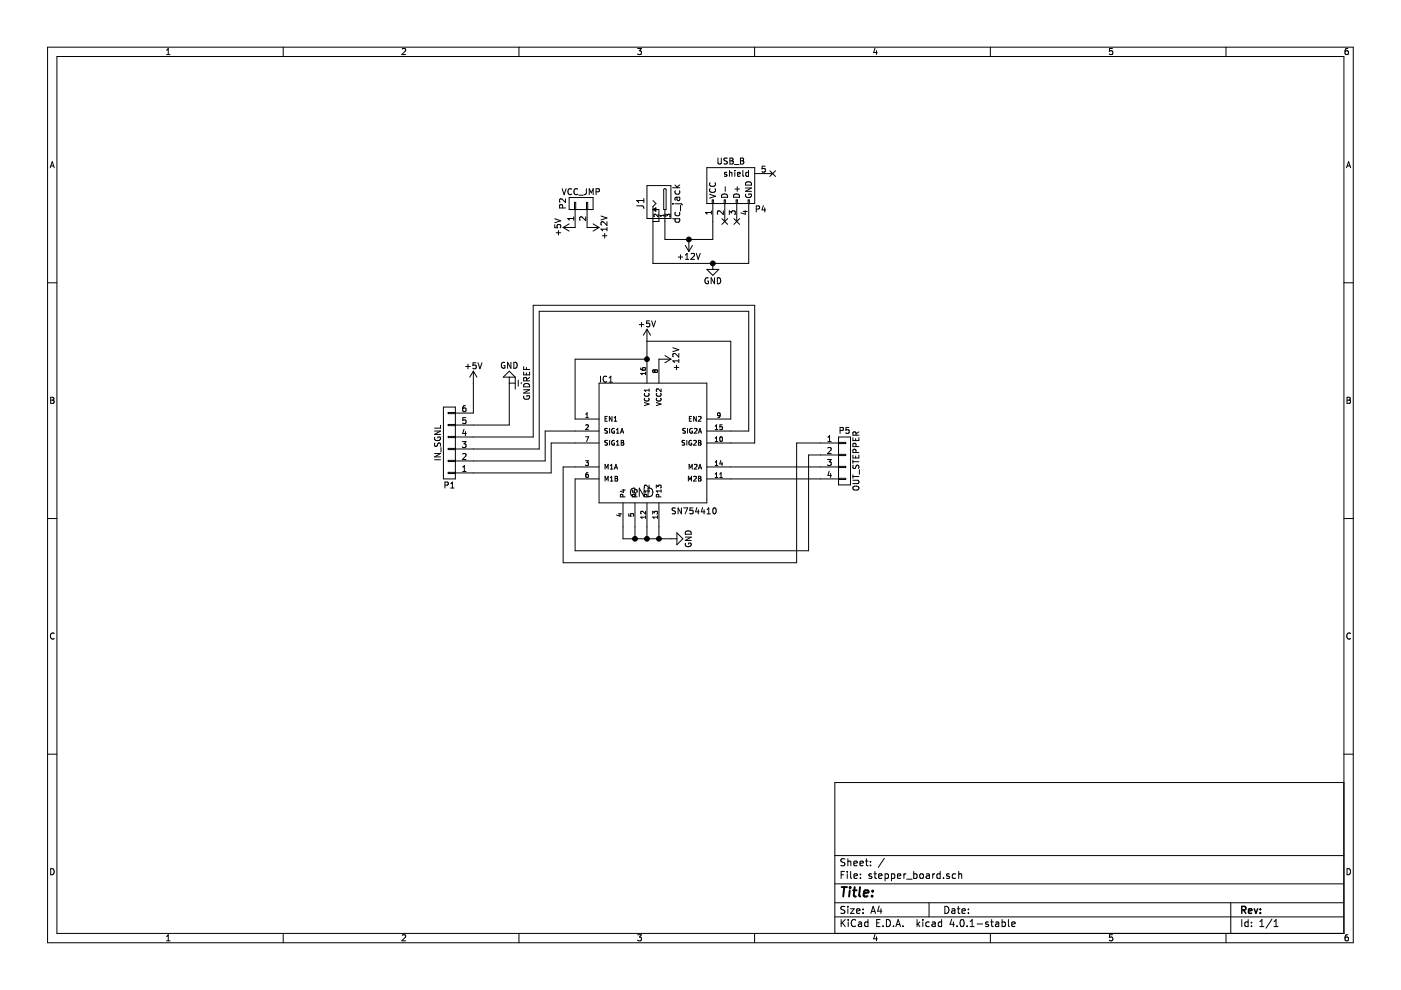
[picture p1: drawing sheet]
EESchema Schematic File Version 2
LIBS:power
LIBS:device
LIBS:transistors
LIBS:conn
LIBS:linear
LIBS:regul
LIBS:74xx
LIBS:cmos4000
LIBS:adc-dac
LIBS:memory
LIBS:xilinx
LIBS:microcontrollers
LIBS:dsp
LIBS:microchip
LIBS:analog_switches
LIBS:motorola
LIBS:texas
LIBS:intel
LIBS:audio
LIBS:interface
LIBS:digital-audio
LIBS:philips
LIBS:display
LIBS:cypress
LIBS:siliconi
LIBS:opto
LIBS:atmel
LIBS:contrib
LIBS:valves
LIBS:HBridge
LIBS:w_connectors
LIBS:stepper_board-cache
EELAYER 25 0
EELAYER END
$Descr A4 11693 8268
encoding utf-8
Sheet 1 1
Title ""
Date ""
Rev ""
Comp ""
Comment1 ""
Comment2 ""
Comment3 ""
Comment4 ""
$EndDescr
$Comp
L SN754410 IC1
U 1 1
P 5400 3900
F 0 "IC1" H 5000 4600 50  0000 L BNN
F 1 "SN754410" H 5600 3500 50  0000 L BNN
F 2 "Housings_DIP:DIP-16_W7.62mm" H 5400 4050 50  0001 C CNN
F 3 "" H 5400 3900 60  0000 C CNN
	1    5400 3900
	1    0    0    -1  
$EndComp
$Comp
L USB_B P4
U 1 1
P 6150 1550
F 0 "P4" H 6350 1350 50  0000 C CNN
F 1 "USB_B" H 6100 1750 50  0000 C CNN
F 2 "Connect:USB_B" V 6100 1450 50  0001 C CNN
F 3 "" V 6100 1450 50  0000 C CNN
	1    6150 1550
	1    0    0    -1  
$EndComp
$Comp
L GND #PWR01
U 1 1
P 4250 3200
F 0 "#PWR01" H 4250 2950 50  0001 C CNN
F 1 "GND" H 4250 3050 50  0000 C CNN
F 2 "" H 4250 3200 50  0000 C CNN
F 3 "" H 4250 3200 50  0000 C CNN
	1    4250 3200
	-1   0    0    1   
$EndComp
$Comp
L CONN_01X02 P2
U 1 1
P 4850 1700
F 0 "P2" H 4850 1850 50  0000 C CNN
F 1 "VCC_JMP" V 4950 1700 50  0000 C CNN
F 2 "Pin_Headers:Pin_Header_Straight_1x02" H 4850 1700 50  0001 C CNN
F 3 "" H 4850 1700 50  0000 C CNN
	1    4850 1700
	0    -1   -1   0   
$EndComp
Wire Wire Line
	6250 2600 6250 3600
Wire Wire Line
	6250 3600 6100 3600
Wire Wire Line
	6100 3700 6300 3700
Wire Wire Line
	4800 4000 4800 4600
Wire Wire Line
	4800 4600 6750 4600
Wire Wire Line
	4800 3900 4700 3900
Wire Wire Line
	4700 3900 4700 4700
Wire Wire Line
	4700 4700 6650 4700
NoConn ~ 6050 1850
NoConn ~ 6150 1850
NoConn ~ 6450 1450
$Comp
L GND #PWR02
U 1 1
P 5950 2200
F 0 "#PWR02" H 5950 1950 50  0001 C CNN
F 1 "GND" H 5950 2050 50  0000 C CNN
F 2 "" H 5950 2200 50  0000 C CNN
F 3 "" H 5950 2200 50  0000 C CNN
	1    5950 2200
	1    0    0    -1  
$EndComp
Wire Wire Line
	5200 4400 5200 4500
Wire Wire Line
	5200 4500 5600 4500
Wire Wire Line
	5300 4400 5300 4500
Connection ~ 5300 4500
Wire Wire Line
	5400 4400 5400 4500
Connection ~ 5400 4500
Wire Wire Line
	5500 4400 5500 4500
Connection ~ 5500 4500
$Comp
L GND #PWR03
U 1 1
P 5600 4500
F 0 "#PWR03" H 5600 4250 50  0001 C CNN
F 1 "GND" H 5600 4350 50  0000 C CNN
F 2 "" H 5600 4500 50  0000 C CNN
F 3 "" H 5600 4500 50  0000 C CNN
	1    5600 4500
	0    -1   -1   0   
$EndComp
Wire Wire Line
	6250 2200 6250 1850
Wire Wire Line
	5950 1850 5950 2000
$Comp
L +12V #PWR04
U 1 1
P 5750 2000
F 0 "#PWR04" H 5750 1850 50  0001 C CNN
F 1 "+12V" H 5750 2140 50  0000 C CNN
F 2 "" H 5750 2000 50  0000 C CNN
F 3 "" H 5750 2000 50  0000 C CNN
	1    5750 2000
	-1   0    0    1   
$EndComp
$Comp
L +5V #PWR05
U 1 1
P 5400 2850
F 0 "#PWR05" H 5400 2700 50  0001 C CNN
F 1 "+5V" H 5400 2990 50  0000 C CNN
F 2 "" H 5400 2850 50  0000 C CNN
F 3 "" H 5400 2850 50  0000 C CNN
	1    5400 2850
	1    0    0    -1  
$EndComp
Wire Wire Line
	5400 3000 4800 3000
Connection ~ 5400 3000
Wire Wire Line
	6100 2850 6100 3500
$Comp
L +5V #PWR06
U 1 1
P 4800 1900
F 0 "#PWR06" H 4800 1750 50  0001 C CNN
F 1 "+5V" H 4800 2040 50  0000 C CNN
F 2 "" H 4800 1900 50  0000 C CNN
F 3 "" H 4800 1900 50  0000 C CNN
	1    4800 1900
	0    -1   -1   0   
$EndComp
$Comp
L +12V #PWR07
U 1 1
P 4900 1900
F 0 "#PWR07" H 4900 1750 50  0001 C CNN
F 1 "+12V" H 4900 2040 50  0000 C CNN
F 2 "" H 4900 1900 50  0000 C CNN
F 3 "" H 4900 1900 50  0000 C CNN
	1    4900 1900
	0    1    1    0   
$EndComp
$Comp
L +5V #PWR08
U 1 1
P 3950 3200
F 0 "#PWR08" H 3950 3050 50  0001 C CNN
F 1 "+5V" H 3950 3340 50  0000 C CNN
F 2 "" H 3950 3200 50  0000 C CNN
F 3 "" H 3950 3200 50  0000 C CNN
	1    3950 3200
	1    0    0    -1  
$EndComp
Wire Wire Line
	4800 3000 4800 3500
$Comp
L GNDREF #PWR09
U 1 1
P 4250 3200
F 0 "#PWR09" H 4250 2950 50  0001 C CNN
F 1 "GNDREF" H 4250 3050 50  0000 C CNN
F 2 "" H 4250 3200 50  0000 C CNN
F 3 "" H 4250 3200 50  0000 C CNN
	1    4250 3200
	0    -1   -1   0   
$EndComp
$Comp
L CONN_01X06 P1
U 1 1
P 3750 3700
F 0 "P1" H 3750 4050 50  0000 C CNN
F 1 "IN_SGNL" V 3850 3700 50  0000 C CNN
F 2 "Pin_Headers:Pin_Header_Straight_1x06" H 3750 3700 50  0001 C CNN
F 3 "" H 3750 3700 50  0000 C CNN
	1    3750 3700
	-1   0    0    1   
$EndComp
Wire Wire Line
	4600 3950 4600 3700
Wire Wire Line
	3950 3950 4600 3950
Wire Wire Line
	4550 3850 4550 3600
Wire Wire Line
	3950 3850 4550 3850
Wire Wire Line
	4600 3700 4800 3700
Wire Wire Line
	4550 3600 4800 3600
Wire Wire Line
	3950 3750 4500 3750
Wire Wire Line
	6250 2600 4500 2600
Wire Wire Line
	4500 2600 4500 3750
Wire Wire Line
	3950 3650 4450 3650
Wire Wire Line
	6300 3700 6300 2550
Wire Wire Line
	6300 2550 4450 2550
Wire Wire Line
	4450 2550 4450 3650
Wire Wire Line
	3950 3200 3950 3450
Wire Wire Line
	3950 3550 4250 3550
Wire Wire Line
	4250 3550 4250 3200
$Comp
L CONN_01X04 P5
U 1 1
P 7050 3850
F 0 "P5" H 7050 4100 50  0000 C CNN
F 1 "OUT_STEPPER" V 7150 3850 50  0000 C CNN
F 2 "Pin_Headers:Pin_Header_Straight_1x04" H 7050 3850 50  0001 C CNN
F 3 "" H 7050 3850 50  0000 C CNN
	1    7050 3850
	1    0    0    -1  
$EndComp
Wire Wire Line
	6100 3900 6850 3900
Wire Wire Line
	6100 4000 6850 4000
Wire Wire Line
	6850 3800 6750 3800
Wire Wire Line
	6750 3800 6750 4600
Wire Wire Line
	6850 3700 6650 3700
Wire Wire Line
	6650 3700 6650 4700
$Comp
L +12V #PWR010
U 1 1
P 5500 3000
F 0 "#PWR010" H 5500 2850 50  0001 C CNN
F 1 "+12V" H 5500 3140 50  0000 C CNN
F 2 "" H 5500 3000 50  0000 C CNN
F 3 "" H 5500 3000 50  0000 C CNN
	1    5500 3000
	0    1    1    0   
$EndComp
Wire Wire Line
	5400 2850 5400 3000
Wire Wire Line
	6100 2850 5400 2850
$Comp
L dc_jack J1
U 1 1
P 5500 1700
F 0 "J1" H 5500 1850 60  0000 C CNN
F 1 "dc_jack" H 5500 1550 60  0000 C CNN
F 2 "w_conn_misc:dc_socket" H 5500 1700 60  0001 C CNN
F 3 "" H 5500 1700 60  0000 C CNN
	1    5500 1700
	0    -1   -1   0   
$EndComp
Wire Wire Line
	5450 1850 5450 2200
Wire Wire Line
	5550 1850 5550 2000
Wire Wire Line
	5550 2000 5950 2000
Wire Wire Line
	5450 1850 5500 1850
Wire Wire Line
	5450 2200 6250 2200
Connection ~ 5950 2200
Connection ~ 5750 2000
$EndSCHEMATC
